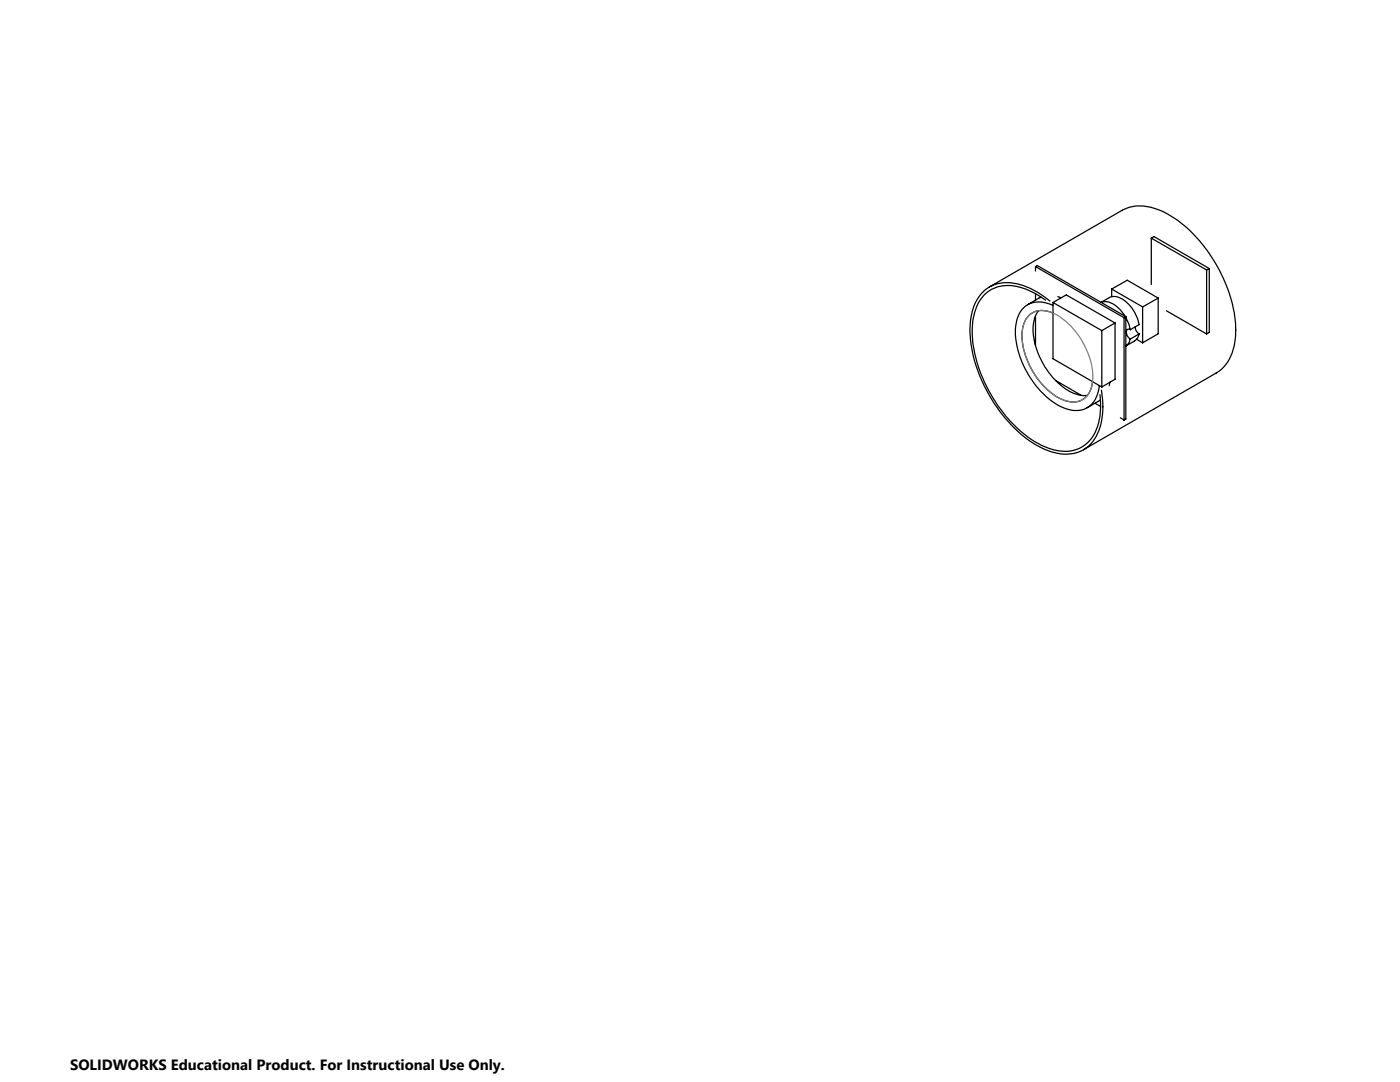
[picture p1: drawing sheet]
<svg xmlns="http://www.w3.org/2000/svg" width="279mm" height="216mm" viewBox="0 0 279 216" stroke-linecap="round" stroke-linejoin="round" font-family="sans-serif">
<g fill="none" stroke="#000" stroke-width=".25">
<path d="M197.4 57.3l26.6-15.4a9 9 0 0 1 8.3 .4 28.2 28.2 0 0 1 12.6 15 19.8 19.8 0 0 1 1.1 12.8 7.6 7.6 0 0 1-3.3 4.3l-26.5 15.3M206.7 53.2l17.6 10.2M206.7 53.2l.3-.2 17.7 10.2M206.7 53.2v.9M206.7 58.6v1.3M207.8 59.3l-2.7 1.5M208.7 59.9a12.3 12.3 0 0 0-8.6-2.9 6.8 6.8 0 0 0-5.7 5.8 22.1 22.1 0 0 0 2.6 14.6 25.8 25.8 0 0 0 11.2 11.6 8.6 8.6 0 0 0 7.5 .3 8.1 8.1 0 0 0 3.9-6.9l-.1-3.7M211.1 59.2l.7 .2M221.9 57.7l6.1 3.5M221.9 57.7v1.5M221.9 57.7l3.1-1.8 6.1 3.6M229.8 47.5l11 6.4"/>
<path d="M229.8 47.5l.5-.3 11 6.4M229.8 47.5v9.3M231.1 59.5v7.1l-3.1 1.8M231.1 59.5l-3.1 1.7M240.8 53.9v12.7M241.3 53.6l-.5 .3M241.3 53.6v12.7l-.5 .3M206.7 63v6M207.3 62a8.1 8.1 0 0 0-.6 7 15.1 15.1 0 0 0 7.7 9.5l1.3 .4h1.3M209.5 60.1a14 14 0 0 0-9.3-3.7 7.4 7.4 0 0 0-6.4 6.7 24.6 24.6 0 0 0 3.9 16.2 24.3 24.3 0 0 0 11.7 10.7 7.4 7.4 0 0 0 8.5-1.7 12.6 12.6 0 0 0 2-9.9l-.1-.5M210.1 60.9a5 5 0 0 0-6.2 .9 8.9 8.9 0 0 0-.9 7.5 18.1 18.1 0 0 0 8.9 11.9 4.9 4.9 0 0 0 6.3-.9l.7-1.4 .5-2M210.1 62.5a3.9 3.9 0 0 0-5.6 1.8 10.1 10.1 0 0 0 .6 7.7 14.1 14.1 0 0 0 7.4 7.9 4 4 0 0 0 5.6-3.7"/>
<path d="M210.1 60.4l9.8 5.6M210.1 60.4l2.7-1.6 9.7 5.7M210.1 60.4v11.2l9.8 5.6M210.7 75.9l5.1 3M219.6 79.8l-2.6 1.6M219.9 66v11.2M221.5 76.3l-.1 .7M222.5 64.5l-2.6 1.5M222.5 64.5v11.2l-2.6 1.5M224.3 63.4v20.4M224.5 63.1a5.2 5.2 0 0 0-4.2-2.9l-.6 .1 1.7-.9a3.2 3.2 0 0 1 3.7 1.1l1.3 1.8 .6 1.2 .3 1.3-1.7 1M224.7 63.4l.5 1.2 .4 1.2"/>
<path d="M224.7 63.2l-.4 .2M224.7 63.2v20.4l-.4 .2M225.6 65.8a.53 .53 0 0 0-.7 0 .53 .53 0 0 0-.1 .7l.2 .6 .6 .6M226.6 65.2l.1 .8 .6 .6M226.8 67.7l1.2 .7M227.3 66.6a2.1 2.1 0 0 1-.9 1.5l-1.7 .9a2.04 2.04 0 0 0 .9-1.3M227.3 66.6l-1.7 1.1M228 61.2v7.2M232.8 62l8 4.6M218.5 80.5l1.1 .6M223.6 83.4l.7 .4"/>
</g>
<path d="M205.4 62.9a4.4 4.4 0 0 1 5.1-.2 15.2 15.2 0 0 1 7.6 13.3 4 4 0 0 1-4.1 4.2 10.6 10.6 0 0 1-7.2-5.1 13.6 13.6 0 0 1-2.6-9.9l.4-1.2z" fill="none" stroke="#808080" stroke-width=".25"/>
<text font-size="3" x="14" y="213.5">SOLIDWORKS Educational Product. For Instructional Use Only.</text>
</svg>
